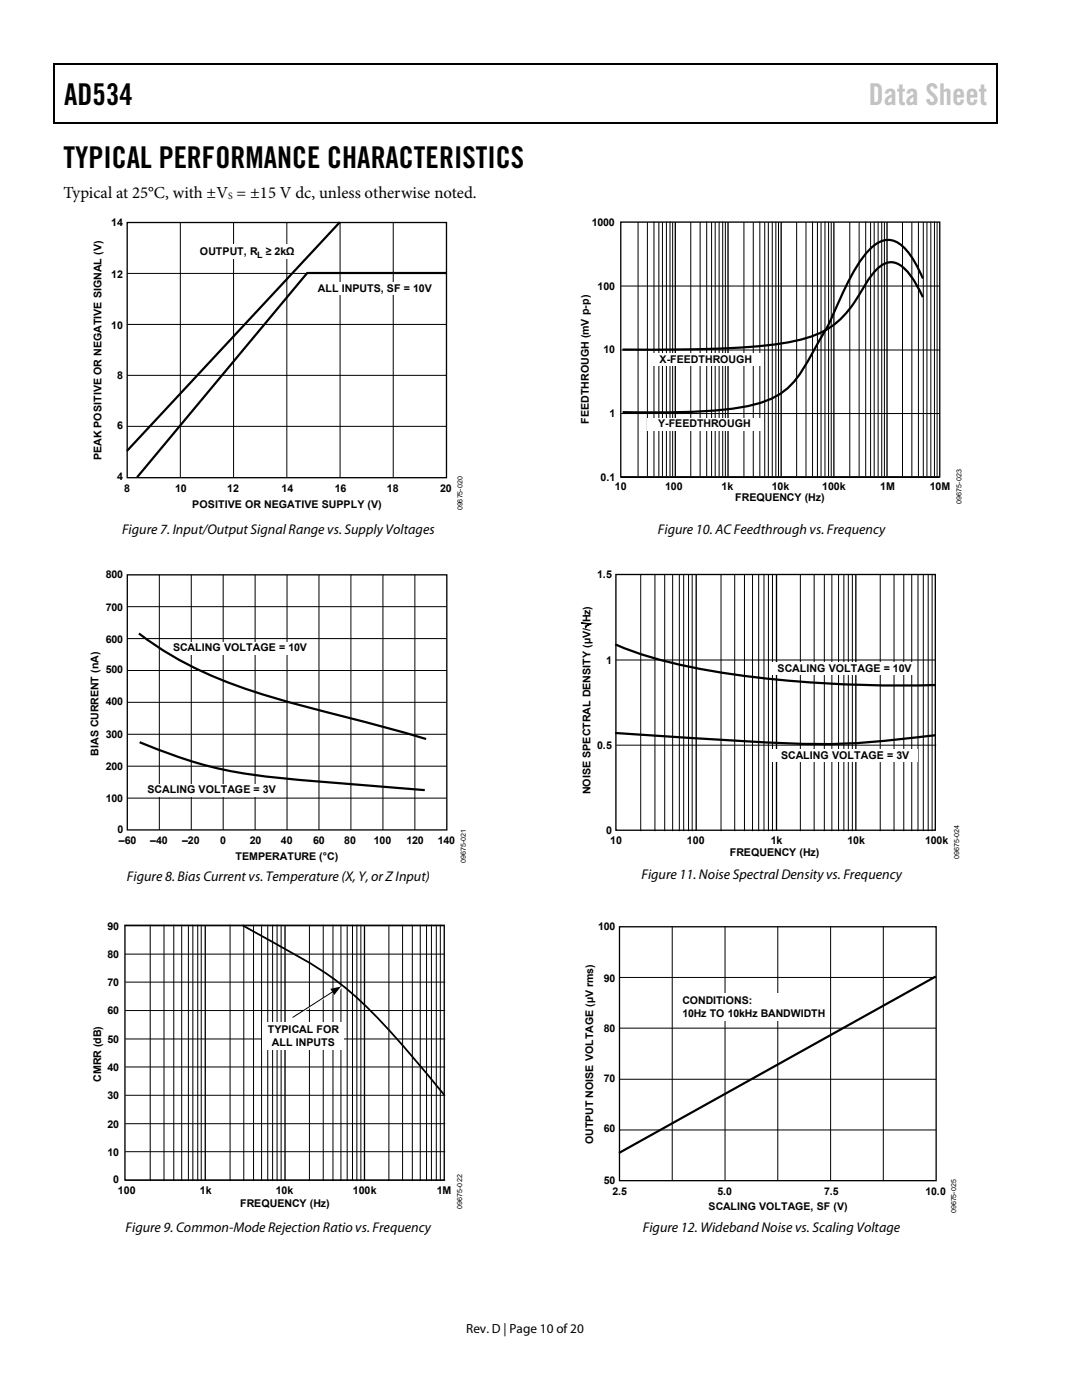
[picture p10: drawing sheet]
<svg xmlns="http://www.w3.org/2000/svg" width="216mm" height="279mm" viewBox="0 0 216 279" stroke-linecap="round" stroke-linejoin="round" font-family="sans-serif">
<path d="M10.7 12.7h.2v1h-.2zM198.9 12.7h.2v1h-.2zM198.9 12.7h.2v.3h-.2zM133.2 24.4h.3v.3h-.3zM198.9 24.4h.2v.3h-.2z" fill="#000"/>
<path d="M10.7 12.8h188.2M10.8 13.7v11M199 13.7v11M198.9 24.5h-188.2" fill="none" stroke="#000" stroke-width=".25"/>
<path d="M25.4 44.4h63.7v50.9h-63.7z" fill="none" stroke="#000" stroke-width=".27"/>
<path d="M25.4 54.6h63.7M36 44.4v50.9M46.6 44.4v50.9M57.2 44.4v50.9M67.9 44.4v50.9M78.5 44.4v50.9M25.4 74.9h63.7M25.4 64.7h63.7M25.4 85.1h63.7" fill="none" stroke="#000" stroke-width=".2"/>
<g fill="#fff">
<path d="M37.1 48.7h24.2v2.9h-24.2z"/>
<path d="M61.5 56.4h26.2v2.5h-26.2z"/>
</g>
<path d="M67.7 44.5l-42.2 45.4M88.9 54.5h-27.6l-33.8 40.6" fill="none" stroke="#000" stroke-width=".44"/>
<path d="M25.4 114.7h63.8v50.9h-63.8z" fill="none" stroke="#000" stroke-width=".27"/>
<g fill="none" stroke="#000" stroke-width=".2">
<path d="M31.8 114.7v50.9M38.2 114.7v50.9M44.5 114.7v50.9M50.9 114.7v50.9M57.3 114.7v50.9M63.6 114.7v50.9M70 114.7v50.9M76.4 114.7v50.9M82.8 114.7v50.9M25.4 133.8h63.8M25.4 127.4h63.8M25.4 121.1h63.8"/>
<path d="M25.4 159.3h63.8M25.4 152.9h63.8M25.4 146.5h63.8M25.4 140.2h63.8"/>
</g>
<g fill="#fff">
<path d="M34.3 128.1h26.9v2.5h-26.9z"/>
<path d="M28.6 156.4h26.9v2.6h-26.9z"/>
</g>
<path d="M27.9 126.6a78.7 78.7 0 0 0 26.2 12.5l22.6 6 8.1 2.3M28.1 148.2a87.4 87.4 0 0 0 29.6 7.3l26.8 2.2" fill="none" stroke="#000" stroke-width=".44"/>
<path d="M24.9 184.7h63.7v50.8h-63.7zM41 184.8v50.7M56.9 184.8v50.7M72.7 184.8v50.7" fill="none" stroke="#000" stroke-width=".27"/>
<g fill="none" stroke="#000" stroke-width=".2">
<path d="M24.9 184.8h63.7M25 190.4h63.6M25.1 196h63.6M30 184.7v50.9M32.7 184.7v50.9M34.7 184.7v50.9M36.3 184.7v50.9M37.6 184.7v50.9M38.5 184.7v50.9M39.5 184.7v50.9M40.2 184.7v50.9M45.9 184.7v50.9"/>
<path d="M48.6 184.7v50.9M50.6 184.7v50.9M52.2 184.7v50.9M53.4 184.7v50.9M54.4 184.7v50.9M55.3 184.7v50.9M56.1 184.7v50.9M61.7 184.7v50.9M64.5 184.7v50.9M66.4 184.7v50.9M68 184.7v50.9M69.3 184.7v50.9"/>
<path d="M70.3 184.7v50.9M71.2 184.7v50.9M72 184.7v50.9M77.6 184.7v50.9M80.3 184.7v50.9M82.3 184.7v50.9M83.9 184.7v50.9M85.1 184.7v50.9M86.1 184.7v50.9M87.1 184.7v50.9M87.9 184.7v50.9M25.1 218.6h63.6"/>
<path d="M25.1 212.9h63.6M25.1 207.3h63.6M25.1 201.7h63.6M25.1 235.5h63.6M25.1 229.8h63.6M25.1 224.3h63.6"/>
</g>
<path d="M48.6 184.8l4.3 2.4a93.8 93.8 0 0 1 17.2 10.9 138 138 0 0 1 16 17.3l2.5 3" fill="none" stroke="#000" stroke-width=".35"/>
<path d="M52.3 203.9h16.3v5.6h-16.3z" fill="#fff"/>
<path d="M66.7 198l-7.9 5" fill="none" stroke="#fff" stroke-width=".2"/>
<path d="M66.3 197.3l2.1-.4-1.3 1.7z" fill="#fff"/>
<g fill="none" stroke="#000" stroke-width=".2">
<path d="M124 57.1h63.5M127.3 44.3v50.8M129.2 44.3v50.8M130.5 44.2v50.8M131.5 44.3v50.8M132.2 44.3v50.8M133 44.2v50.8M133.7 44.2v50.8M134.2 44.3v50.8M137.8 44.3v50.8M139.7 44.3v50.8M141 44.2v50.8"/>
<path d="M142 44.3v50.8M142.7 44.3v50.8M143.5 44.2v50.8M144.2 44.2v50.8M144.7 44.3v50.8M148.4 44.3v50.8M150.3 44.3v50.8M151.6 44.2v50.8M152.6 44.3v50.8M153.3 44.3v50.8M154.1 44.2v50.8M154.8 44.2v50.8"/>
<path d="M155.3 44.3v50.8M159 44.3v50.8M160.8 44.3v50.8M162.1 44.2v50.8M163.1 44.3v50.8M163.8 44.3v50.8M164.6 44.2v50.8M165.3 44.2v50.8M165.9 44.3v50.8M169.6 44.3v50.8M171.4 44.3v50.8M172.7 44.2v50.8"/>
<path d="M173.7 44.3v50.8M174.4 44.3v50.8M175.2 44.2v50.8M175.9 44.2v50.8M176.5 44.3v50.8M180.1 44.3v50.8M181.9 44.3v50.8M183.3 44.2v50.8M184.2 44.3v50.8M185 44.3v50.8M185.7 44.2v50.8M186.5 44.2v50.8"/>
<path d="M187 44.3v50.8M124 69.8h63.6M123.9 95.3h63.5M124 95.2h63.5M124 82.5h63.5M66.4 198l-7.9 5"/>
</g>
<path d="M65.9 197.3l2.1-.4-1.3 1.7z" fill="#000"/>
<path d="M123.9 44.3h63.6v50.9h-63.6zM134.7 44.3v50.8M145.3 44.3v50.8M155.9 44.3v50.8M166.4 44.3v50.8M177 44.3v50.8" fill="none" stroke="#000" stroke-width=".27"/>
<g fill="#fff">
<path d="M129.1 83.4h22.7v2.5h-22.7z"/>
<path d="M129.5 70.6h22.5v2.4h-22.5z"/>
</g>
<path d="M184.1 59.3a16.5 16.5 0 0 0-4.1-6.1 3.5 3.5 0 0 0-5.1 .6 50 50 0 0 0-4.6 6.8 16.7 16.7 0 0 1-11.7 7.5 116 116 0 0 1-21.4 1.6l-13 .1M184.1 55.6a16.8 16.8 0 0 0-4.4-6.8 3.9 3.9 0 0 0-5.2 .1 23.3 23.3 0 0 0-5.9 8.6 95 95 0 0 1-7.2 14.2 16.3 16.3 0 0 1-7.2 7.7 33.2 33.2 0 0 1-11.8 2.5l-6.2 .3-12 .1M123 128.7a99.6 99.6 0 0 0 26.2 6.3 251.2 251.2 0 0 0 37.3 1.7M123 146.3l21.9 1.4a189.8 189.8 0 0 0 28.9 .4l12.7-1.4" fill="none" stroke="#000" stroke-width=".44"/>
<path d="M122.9 114.7h63.7v51h-63.7zM138.9 114.7v51M154.9 114.7v51M170.8 114.7v51" fill="none" stroke="#000" stroke-width=".27"/>
<g fill="none" stroke="#000" stroke-width=".2">
<path d="M127.8 114.7v51.1M130.7 114.7v51.1M132.6 114.7v51.1M134.2 114.7v51.1M135.6 114.7v51.1M136.4 114.7v51.1M137.4 114.7v51.1M138.1 114.7v51.1M143.9 114.7v51.1M146.6 114.7v51.1M148.5 114.7v51.1M150.2 114.7v51.1"/>
<path d="M151.4 114.7v51.1M152.4 114.7v51.1M153.3 114.7v51.1M154.1 114.7v51.1M159.7 114.7v51.1M162.5 114.7v51.1M164.5 114.7v51.1M166 114.7v51.1M167.3 114.7v51.1M168.4 114.7v51.1M169.3 114.7v51.1M170.1 114.7v51.1"/>
<path d="M175.6 114.7v51.1M178.4 114.7v51.1M180.3 114.7v51.1M181.9 114.7v51.1M183.2 114.7v51.1M184.2 114.7v51.1M185.2 114.7v51.1M186 114.7v51.1M123 131.7h63.6M123.1 148.7h63.6"/>
</g>
<path d="M115.9 124.2l2 .3-1 .5v.3l-.1-.3 .8-.4-1.7-.3z" fill="#000" stroke="#000" stroke-width=".2"/>
<g fill="#fff">
<path d="M153.7 132.2h29.3v2.5h-29.3z"/>
<path d="M153.8 149.6h29.3v2.5h-29.3z"/>
</g>
<path d="M123.6 185h63.2v50.6h-63.2z" fill="none" stroke="#000" stroke-width=".26"/>
<path d="M123.6 195.1h63.2M134.1 185v50.6M144.7 185v50.6M155.2 185v50.6M165.7 185v50.6M176.3 185v50.6M123.6 215.4h63.2M123.6 205.2h63.2M123.6 225.5h63.2" fill="none" stroke="#000" stroke-width=".2"/>
<path d="M186.5 195l-62.8 35" fill="none" stroke="#000" stroke-width=".44"/>
<path d="M136 198.1h28.1v5.5h-28.1z" fill="#fff"/>
<g font-size="6">
<text x="12.8" y="21">AD534</text>
<text x="12.7" y="33.6">TYPICAL PERFORMANCE CHARACTERISTICS</text>
</g>
<text font-size="6" fill="#c0c0c0" x="173.3" y="21">Data Sheet</text>
<text font-size="3.3" x="12.7" y="39.5">Typical at 25°C, with ±V = ±15 V dc, unless otherwise noted.</text>
<g font-size="2.8">
<text x="24.4" y="106.6">Figure 7. Input/Output Signal Range vs. Supply Voltages</text>
<text x="131.3" y="106.6">Figure 10. AC Feedthrough vs. Frequency</text>
<text x="25.3" y="175.8">Figure 8. Bias Current vs. Temperature (X, Y, or Z Input)</text>
<text x="128" y="175.4">Figure 11. Noise Spectral Density vs. Frequency</text>
<text x="25.1" y="245.9">Figure 9. Common-Mode Rejection Ratio vs. Frequency</text>
<text x="128.3" y="245.9">Figure 12. Wideband Noise vs. Scaling Voltage</text>
</g>
<text font-size="2.6" x="93" y="266">Rev. D | Page 10 of 20</text>
<g font-size="2.1">
<text x="22.2" y="45.1">14</text>
<text x="118.1" y="45">1000</text>
<text x="39.9" y="50.9">OUTPUT, R</text>
<text x="53" y="50.9">≥ 2kΩ</text>
<text x="22.2" y="55.5">12</text>
<text x="63.4" y="58.3">ALL INPUTS, SF = 10V</text>
<text x="119.3" y="57.8">100</text>
<text x="22.2" y="65.6">10</text>
<text x="120.4" y="70.5">10</text>
<text x="23.4" y="75.6">8</text>
<text x="131.6" y="72.4">X-FEEDTHROUGH</text>
<text x="121.6" y="83.2">1</text>
<text x="23.4" y="85.5">6</text>
<text x="117.5" y="84.5" transform="rotate(-90 117.5 84.5)">FEEDTHROUGH (mV p-p)</text>
<text x="131.3" y="85.3">Y-FEEDTHROUGH</text>
<text x="20.2" y="91.8" transform="rotate(-90 20.2 91.8)">PEAK POSITIVE OR NEGATIVE SIGNAL (V)</text>
<text x="23.4" y="95.9">4</text>
<text x="119.8" y="95.9">0.1</text>
<text x="24.8" y="98.2">8</text>
<text x="35" y="98.2">10</text>
<text x="38.4" y="101.3">POSITIVE OR NEGATIVE SUPPLY (V)</text>
<text x="45.3" y="98.2">12</text>
<text x="56.2" y="98.2">14</text>
<text x="66.8" y="98.2">16</text>
<text x="77.2" y="98.2">18</text>
<text x="87.8" y="98.2">20</text>
<text x="122.7" y="97.7">10</text>
<text x="132.7" y="97.7">100</text>
<text x="144" y="97.7">1k</text>
<text x="146.7" y="100.1">FREQUENCY (Hz)</text>
<text x="154" y="97.7">10k</text>
<text x="164.1" y="97.7">100k</text>
<text x="175.6" y="97.7">1M</text>
<text x="185.5" y="97.7">10M</text>
<text x="21.1" y="115.4">800</text>
<text x="119.1" y="115.4">1.5</text>
<text x="21.1" y="121.9">700</text>
<text x="21.1" y="128.2">600</text>
<text x="34.5" y="130">SCALING VOLTAGE = 10V</text>
<text x="21.1" y="134.4">500</text>
<text x="120.9" y="132.5">1</text>
<text x="155.2" y="134.2">SCALING VOLTAGE = 10V</text>
<text x="21.1" y="140.7">400</text>
<text x="21.1" y="147.2">300</text>
<text x="119.1" y="149.5">0.5</text>
<text x="19.7" y="150.8" transform="rotate(-90 19.7 150.8)">BIAS CURRENT (nA)</text>
<text x="21.1" y="153.6">200</text>
<text x="155.9" y="151.5">SCALING VOLTAGE = 3V</text>
<text x="21.1" y="160">100</text>
<text x="29.4" y="158.3">SCALING VOLTAGE = 3V</text>
<text x="117.9" y="158.5" transform="rotate(-90 117.9 158.5)">NOISE SPECTRAL DENSITY (µV/ Hz)</text>
<text x="23.5" y="166.2">0</text>
<text x="120.9" y="166.5">0</text>
<text x="23.7" y="168.5">–60</text>
<text x="30" y="168.5">–40</text>
<text x="36.4" y="168.5">–20</text>
<text x="43.9" y="168.5">0</text>
<text x="47" y="171.6">TEMPERATURE (°C)</text>
<text x="49.8" y="168.5">20</text>
<text x="56.1" y="168.5">40</text>
<text x="62.5" y="168.5">60</text>
<text x="68.7" y="168.5">80</text>
<text x="74.6" y="168.5">100</text>
<text x="81.1" y="168.5">120</text>
<text x="87.3" y="168.5">140</text>
<text x="121.8" y="168.4">10</text>
<text x="137.1" y="168.4">100</text>
<text x="145.6" y="170.9">FREQUENCY (Hz)</text>
<text x="153.8" y="168.4">1k</text>
<text x="169.1" y="168.4">10k</text>
<text x="184.6" y="168.4">100k</text>
<text x="21.4" y="185.5">90</text>
<text x="119.3" y="185.6">100</text>
<text x="21.4" y="191.2">80</text>
<text x="21.4" y="196.9">70</text>
<text x="120.5" y="196">90</text>
<text x="21.4" y="202.5">60</text>
<text x="136.2" y="200.4">CONDITIONS:</text>
<text x="136.2" y="202.9">10Hz TO 10kHz BANDWIDTH</text>
<text x="21.4" y="208.1">50</text>
<text x="53.4" y="206.2">TYPICAL FOR</text>
<text x="54.3" y="208.7">ALL INPUTS</text>
<text x="120.5" y="206.1">80</text>
<text x="20.2" y="215.9" transform="rotate(-90 20.2 215.9)">CMRR (dB)</text>
<text x="21.4" y="213.8">40</text>
<text x="21.4" y="219.4">30</text>
<text x="120.5" y="216">70</text>
<text x="21.4" y="225">20</text>
<text x="120.5" y="225.9">60</text>
<text x="21.4" y="230.7">10</text>
<text x="118.3" y="228.4" transform="rotate(-90 118.3 228.4)">OUTPUT NOISE VOLTAGE (µV rms)</text>
<text x="22.6" y="236.1">0</text>
<text x="23.5" y="238.3">100</text>
<text x="39.9" y="238.3">1k</text>
<text x="55" y="238.3">10k</text>
<text x="70.4" y="238.3">100k</text>
<text x="87.1" y="238.3">1M</text>
<text x="120.5" y="236.2">50</text>
<text x="122.2" y="238.5">2.5</text>
<text x="143.1" y="238.5">5.0</text>
<text x="164.4" y="238.5">7.5</text>
<text x="184.7" y="238.5">10.0</text>
<text x="47.9" y="240.8">FREQUENCY (Hz)</text>
<text x="141.4" y="241.6">SCALING VOLTAGE, SF (V)</text>
</g>
<text font-size="1.9" x="45.5" y="39.7">S</text>
<text font-size="1.8" x="51.3" y="51.5">L</text>
<g font-size="1.4">
<text x="92.3" y="101.9" transform="rotate(-90 92.3 101.9)">09675-020</text>
<text x="191.8" y="100.5" transform="rotate(-90 191.8 100.5)">09675-023</text>
<text x="93" y="172.2" transform="rotate(-90 93 172.2)">09675-021</text>
<text x="191.4" y="171.4" transform="rotate(-90 191.4 171.4)">09675-024</text>
<text x="92.2" y="241.2" transform="rotate(-90 92.2 241.2)">09675-022</text>
<text x="190.8" y="242.1" transform="rotate(-90 190.8 242.1)">09675-025</text>
</g>
</svg>
